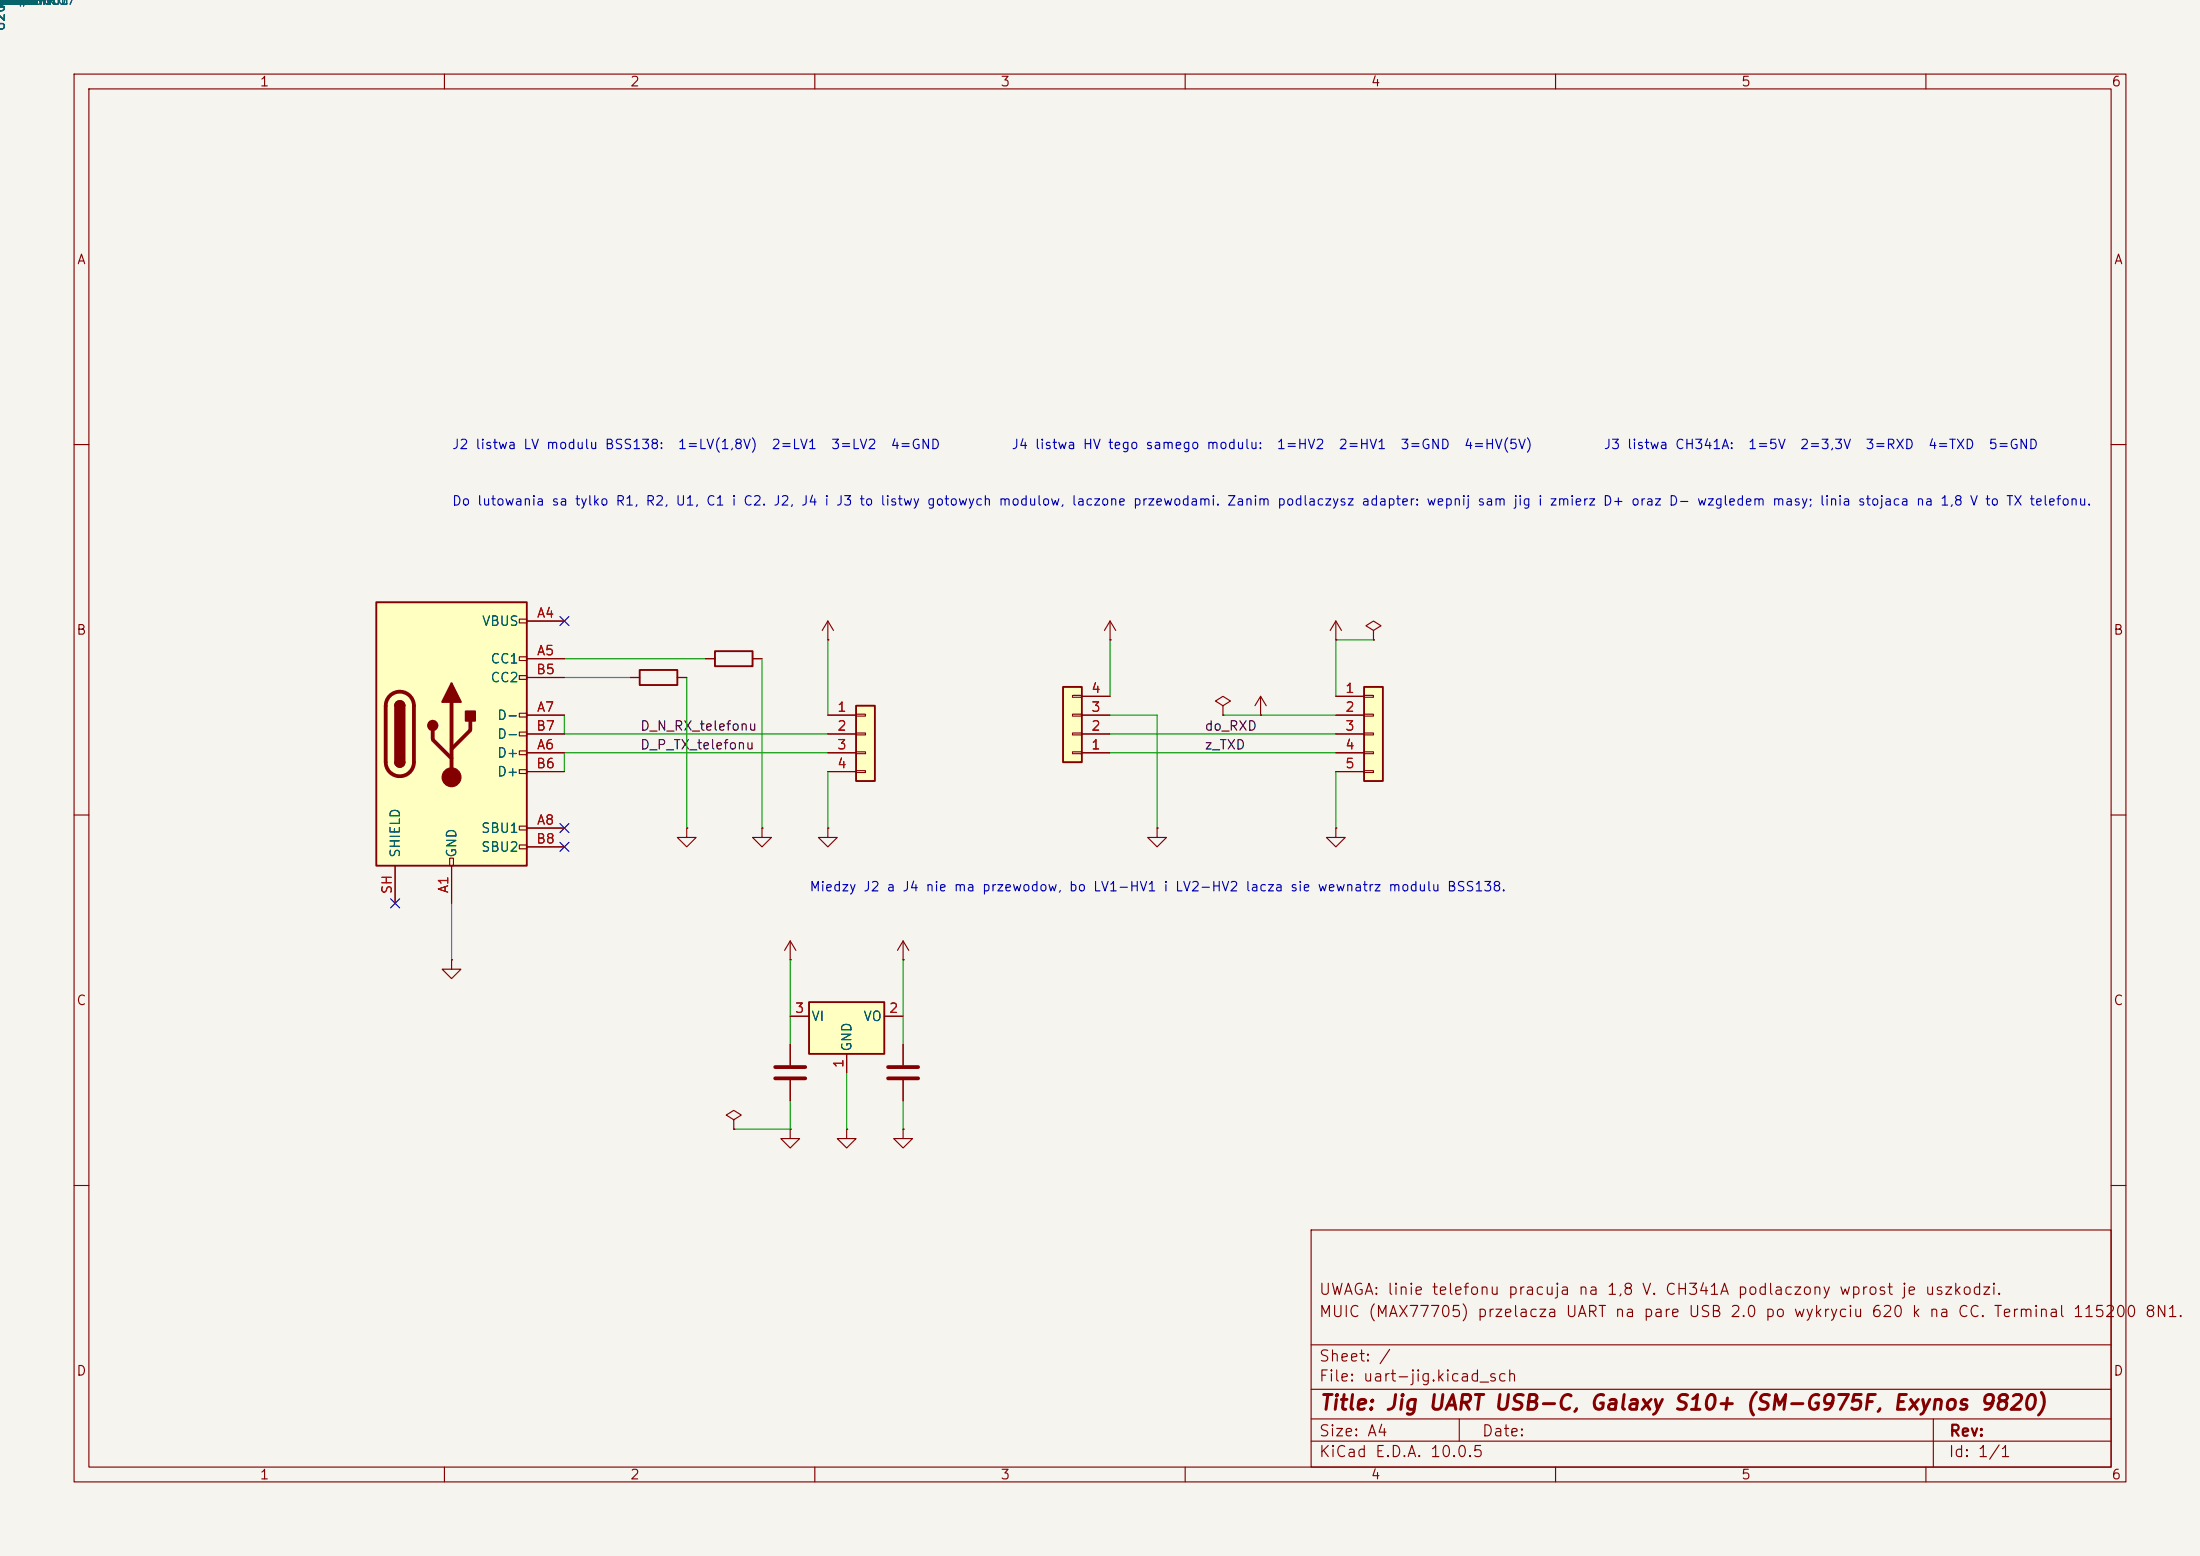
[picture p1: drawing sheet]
<svg xmlns="http://www.w3.org/2000/svg" width="297mm" height="210mm" viewBox="0 0 297 210" stroke-linecap="round" stroke-linejoin="round" font-family="sans-serif">
<path d="M0 0h297v210h-297z" fill="#f5f4ef" stroke="#f5f4ef" stroke-width=".14"/>
<g fill="none" stroke="#840000" stroke-width=".15">
<path d="M10 10h277v190h-277zM12 12h273v186h-273zM60 10v2M110 10v2M160 10v2M210 10v2M260 10v2M10 60h2M285 60h2M149.9 86.4h.1M149.9 83.8l-.8 1.3M149.9 83.8l.7 1.3"/>
<path d="M149.9 83.8v2.6M165.1 95.3l1-.7-1-.6-1 .6 1 .7v1.2M165.1 96.5h.1M180.3 86.4h.1M180.3 83.8l-.7 1.3M180.3 83.8l.8 1.3M180.3 83.8v2.6M10 110h2M156.2 111.8v1.2h1.3l-1.3 1.3-1.3-1.3h1.3M156.2 111.8h.1M180.3 111.8v1.2h1.3l-1.3 1.3-1.2-1.3h1.2M180.3 111.8h.1"/>
<path d="M285 110h2M114.3 152.4v1.3h1.3l-1.3 1.2-1.3-1.2h1.3M114.3 152.4h.1M121.9 141v2.8M121.9 145.8v2.8M10 160h2M177 166h108v32h-108zM285 160h2M60 198v2M110 198v2M160 198v2M177 194.5h108"/>
<path d="M177 191.5h108M177 187.5h108M177 181.5h108M197 191.5v3M210 198v2M260 198v2M261 191.5v6.5"/>
</g>
<path d="M119.9 144h4.1M119.9 145.5h4.1" fill="none" stroke="#840000" stroke-width=".51"/>
<path d="M143.5 92.7h2.5v10.2h-2.5z" fill="#ffffc2"/>
<path d="M86.4 90.4h5v2.1h-5zM96.5 87.9h5.1v2h-5.1zM143.5 92.7h2.5v10.2h-2.5z" fill="none" stroke="#840000" stroke-width=".25"/>
<g fill="none" stroke="#840000" stroke-width=".15">
<path d="M85.1 91.4h1.3M91.4 91.4h1.3M95.2 88.9h1.3M101.6 88.9h1.3M111.8 86.4h.1M111.8 83.8l-.8 1.3M111.8 83.8l.7 1.3M111.8 83.8v2.6M144.8 98.9h1.2v.3h-1.2zM144.8 96.4h1.2v.2h-1.2zM144.8 93.9h1.2v.2h-1.2zM146 99.1h3.9"/>
<path d="M146 96.5h3.9M146 94h3.9M170.2 96.5h.1M170.2 94l-.8 1.3M170.2 94l.7 1.3M170.2 94v2.5M92.7 111.8v1.2h1.3l-1.3 1.3-1.3-1.3h1.3M92.7 111.8h.1M102.9 111.8v1.2h1.2l-1.2 1.3-1.3-1.3h1.3M102.9 111.8h.1M144.8 101.5h1.2v.2h-1.2zM146 101.6h3.9"/>
<path d="M106.7 129.5h.1M106.7 127l-.8 1.3M106.7 127l.7 1.3M106.7 127v2.5"/>
</g>
<path d="M184.1 92.7h2.6v12.7h-2.6z" fill="#ffffc2"/>
<path d="M184.1 92.7h2.6v12.7h-2.6z" fill="none" stroke="#840000" stroke-width=".25"/>
<g fill="none" stroke="#840000" stroke-width=".15">
<path d="M180.3 94h3.8M180.3 96.5h3.8M180.3 99.1h3.8M184.1 93.9h1.3v.2h-1.3zM184.1 96.4h1.3v.2h-1.3zM184.1 98.9h1.3v.3h-1.3zM111.8 111.8v1.2h1.2l-1.2 1.3-1.3-1.3h1.3M111.8 111.8h.1M180.3 101.6h3.8M180.3 104.1h3.8M184.1 101.5h1.3v.2h-1.3zM184.1 104h1.3v.3h-1.3z"/>
<path d="M61 129.5v1.3h1.2l-1.2 1.3-1.3-1.3h1.3M61 129.5h.1M121.9 129.5h.1M121.9 127l-.7 1.3M121.9 127l.8 1.3M121.9 127v2.5M99.1 151.1l1-.6-1-.6-1.1 .6 1.1 .6v1.3M99.1 152.4h.1M106.7 141v2.8M106.7 145.8v2.8"/>
</g>
<path d="M104.6 144h4.1M104.6 145.5h4.1" fill="none" stroke="#840000" stroke-width=".51"/>
<path d="M115.6 95.3h2.5v10.1h-2.5z" fill="#ffffc2"/>
<path d="M115.6 95.3h2.5v10.1h-2.5z" fill="none" stroke="#840000" stroke-width=".25"/>
<path d="M111.8 96.5h3.8M111.8 99.1h3.8M115.6 96.4h1.2v.2h-1.2zM115.6 98.9h1.2v.3h-1.2zM111.8 101.6h3.8M111.8 104.1h3.8M115.6 101.5h1.2v.2h-1.2zM115.6 104h1.2v.3h-1.2z" fill="none" stroke="#840000" stroke-width=".15"/>
<path d="M50.8 81.3h20.3v35.5h-20.3z" fill="#ffffc2"/>
<g fill="none" stroke="#840000" stroke-width=".15">
<path d="M70.1 83.6h1v.5h-1zM70.1 88.6h1v.6h-1zM70.1 91.2h1v.5h-1zM70.1 96.3h1v.5h-1zM70.1 98.8h1v.5h-1zM71.1 83.8h5.1M71.1 88.9h5.1M71.1 96.5h5.1M71.1 91.4h5.1M71.1 99.1h5.1M53.3 116.8v5.1M60.7 115.8h.5v1h-.5z"/>
<path d="M61 116.8v5.1M70.1 101.3h1v.6h-1zM70.1 103.9h1v.5h-1zM70.1 111.5h1v.5h-1zM70.1 114h1v.6h-1zM71.1 101.6h5.1M71.1 111.8h5.1M71.1 104.1h5.1M71.1 114.3h5.1"/>
</g>
<path d="M50.8 81.3h20.3v35.5h-20.3zM53.3 95.3a.64 .64 0 0 1 .7-.7 .64 .64 0 0 1 .6 .7M53.3 102.9a.64 .64 0 0 0 .7 .6 .64 .64 0 0 0 .6-.6" fill="none" stroke="#840000" stroke-width=".25"/>
<path d="M52.6 93.9a1.9 1.9 0 0 1 2.1-.4 1.9 1.9 0 0 1 1.2 1.8v7.6a1.91 1.91 0 0 1-1.9 1.9 1.91 1.91 0 0 1-1.9-1.9v-7.6a1.9 1.9 0 0 1 .5-1.4zM58.4 98.6v1.2l2.6 2.6M61 94.7v10.2M63.5 97.3v1.3l-2.5 2.5" fill="none" stroke="#840000" stroke-width=".51"/>
<g fill="#840000" stroke="#840000" stroke-width=".25">
<path d="M53.3 95.3h1.3v7.6h-1.3z"/>
<path d="M53.5 94.8a.64 .64 0 0 1 .7-.1 .64 .64 0 0 1 .4 .6h-1.3z"/>
<path d="M53.3 102.9h1.3a.64 .64 0 0 1-.6 .6 .64 .64 0 0 1-.7-.6z"/>
<path d="M61 92.2l1.2 2.5h-2.5z"/>
<path d="M62.9 96h1.2v1.3h-1.2z"/>
<circle cx="58.4" cy="97.9" r=".63"/>
</g>
<circle cx="61" cy="104.9" r="1.27" fill="#840000" stroke="#840000" stroke-width=".15"/>
<path d="M109.2 135.3h10.2v6.9h-10.2z" fill="#ffffc2"/>
<path d="M109.2 135.3h10.2v6.9h-10.2z" fill="none" stroke="#840000" stroke-width=".25"/>
<g fill="none" stroke="#840000" stroke-width=".15">
<path d="M71.1 96.5h5.1M71.1 99.1h5.1M71.1 83.8h5.1M71.1 88.9h5.1M71.1 91.4h5.1M85.1 91.4h1.3M91.4 91.4h1.3M95.2 88.9h1.3M101.6 88.9h1.3M111.8 86.4h.1M111.8 96.5h3.8M111.8 99.1h3.8"/>
<path d="M146 94h3.9M146 96.5h3.9M146 99.1h3.9M149.9 86.4h.1M165.1 96.5h.1M170.2 96.5h.1M180.3 86.4h.1M180.3 94h3.8M180.3 96.5h3.8M180.3 99.1h3.8M185.4 85.1l1-.6-1-.7-1 .7 1 .6v1.3M185.4 86.4h.1"/>
<path d="M53.3 116.8v5.1M61 116.8v5.1M71.1 101.6h5.1M71.1 104.1h5.1M71.1 111.8h5.1M71.1 114.3h5.1M92.7 111.8h.1M102.9 111.8h.1M111.8 111.8h.1M111.8 101.6h3.8M111.8 104.1h3.8M146 101.6h3.9"/>
<path d="M156.2 111.8h.1M180.3 111.8h.1M180.3 101.6h3.8M180.3 104.1h3.8M61 129.5h.1M106.7 129.5h.1M106.7 137.2h2.5M119.4 137.2h2.5M121.9 129.5h.1M99.1 152.4h.1M106.7 152.4v1.3h1.2l-1.2 1.2-1.3-1.2h1.3M106.7 152.4h.1"/>
<path d="M106.7 141v2.8M106.7 145.8v2.8M114.3 152.4h.1M114.3 142.2v2.6M121.9 152.4v1.3h1.3l-1.3 1.2-1.3-1.2h1.3M121.9 152.4h.1M121.9 141v2.8M121.9 145.8v2.8"/>
</g>
<g fill="none" stroke="#009600" stroke-width=".15">
<path d="M76.2 91.4h8.9M76.2 88.9h19M76.2 96.5v2.6h35.6M92.7 91.4v20.4M102.9 88.9v22.9M111.8 86.4v10.1M149.9 96.5h6.3v15.3M149.9 86.4v7.6M149.9 99.1h30.4M165.1 96.5h15.2M185.4 86.4h-5.1v7.6M111.8 101.6h-35.6v2.5"/>
<path d="M111.8 104.1v7.7M149.9 101.6h30.4M180.3 104.1v7.7M61 121.9v7.6M106.7 129.5v11.5M121.9 129.5v11.5M106.7 148.6v3.8h-7.6M114.3 144.8v7.6M121.9 148.6v3.8"/>
</g>
<path d="M75.6 83.2l1.2 1.2M76.8 83.2l-1.2 1.2M75.6 113.7l1.2 1.2M75.6 111.2l1.2 1.2M76.8 113.7l-1.2 1.2M76.8 111.2l-1.2 1.2M52.7 121.3l1.2 1.2M53.9 121.3l-1.2 1.2" fill="none" stroke="#000084" stroke-width=".15"/>
<text font-size="2" fill="#840000" x="178" y="190.8">Title: Jig UART USB-C, Galaxy S10+ (SM-G975F, Exynos 9820)</text>
<g font-size="1.5" fill="#840000">
<text x="178" y="178.1">MUIC (MAX77705) przelacza UART na pare USB 2.0 po wykryciu 620 k na CC. Terminal 115200 8N1.</text>
<text x="178" y="175.1">UWAGA: linie telefonu pracuja na 1,8 V. CH341A podlaczony wprost je uszkodzi.</text>
<text x="178" y="184.1">Sheet: /</text>
<text x="178" y="186.8">File: uart-jig.kicad_sch</text>
<text x="178" y="197">KiCad E.D.A. 10.0.5</text>
<text x="178" y="194.2">Size: A4</text>
<text x="200" y="194.2">Date:</text>
<text x="263" y="197">Id: 1/1</text>
<text x="263" y="194.2">Rev:</text>
</g>
<g font-size="1.3" fill="#006464">
<text x="-.9" y="1">_FLAG</text>
<text x="-.8" y="1">ND</text>
<text x="-.7" y="1">o</text>
<text x="-.6" y="1">uF</text>
<text x="-.6" y="1">38</text>
<text x="-.6" y="1">R013</text>
<text x="-.6" y="1">R010</text>
<text x="-.6" y="1">R011</text>
<text x="-.6" y="1">R012</text>
<text x="-.6" y="1">R015</text>
<text x="-.6" y="1">R014</text>
<text x="-.5" y="1">5V</text>
<text x="-.3" y="1">P182MR</text>
<text x="-.3" y="1">G02</text>
<text x="-.3" y="1">G03</text>
<text x="-.3" y="1">G01</text>
<text x="-.2" y="1">4</text>
<text x="-.2" y="1">38#PWR07</text>
<text x="-.2" y="1">23#PWR07</text>
<text x="-.2" y="1">1</text>
<text x="-.2" y="1">3</text>
<text x="-.2" y="1">2</text>
<text x="-.1" y="1">1telefonu</text>
<text x="0" y="1">41A</text>
<text x="0" y="1">R08 GND</text>
<text x="0" y="1">R09 GND</text>
<text x="0" y="1">R02</text>
<text x="0" y="1">R05</text>
<text x="0" y="1">R08</text>
<text x="0" y="1">R01</text>
<text x="0" y="1">R04</text>
<text x="0" y="1">R03</text>
<text x="0" y="1">R09</text>
<text x="0" y="1">R06</text>
<text x=".1" y="1">V36</text>
<text x=".1" y="1">V83</text>
<text x=".1" y="1">V84</text>
<text x=".1" y="1">V81</text>
<text x=".1" y="1">V35</text>
<text x="1" y="4.3" transform="rotate(-90 1 4.3)">620k</text>
<text x="1" y="1.4" transform="rotate(-90 1 1.4)">R1</text>
<text x="1" y="1.4" transform="rotate(-90 1 1.4)">R2</text>
<text x="2.5" y="1">2</text>
<text x="2.8" y="1">HV</text>
<text x="3" y="1">LV</text>
<text x="65" y="84.8">VBUS</text>
<text x="66.1" y="89.9">CC1</text>
<text x="66.1" y="92.4">CC2</text>
<text x="67" y="97.5">D-</text>
<text x="67" y="100">D-</text>
<text x="67" y="102.6">D+</text>
<text x="67" y="105.1">D+</text>
<text x="64.9" y="112.7">SBU1</text>
<text x="54.3" y="115.9" transform="rotate(-90 54.3 115.9)">SHIELD</text>
<text x="61.9" y="115.9" transform="rotate(-90 61.9 115.9)">GND</text>
<text x="64.9" y="115.3">SBU2</text>
<text x="109.4" y="138.1">VI</text>
<text x="115.3" y="142" transform="rotate(-90 115.3 142)">GND</text>
<text x="116.5" y="138.1">VO</text>
</g>
<g font-size="1.3" fill="#840000">
<text x="35" y="12">1</text>
<text x="85" y="12">2</text>
<text x="135" y="12">3</text>
<text x="185" y="12">4</text>
<text x="235" y="12">5</text>
<text x="285" y="12">6</text>
<text x="10.3" y="36">A</text>
<text x="285.3" y="36">A</text>
<text x="10.2" y="86">B</text>
<text x="285.2" y="86">B</text>
<text x="10.2" y="136">C</text>
<text x="285.2" y="136">C</text>
<text x="10.2" y="186">D</text>
<text x="285.2" y="186">D</text>
<text x="35" y="200">1</text>
<text x="85" y="200">2</text>
<text x="135" y="200">3</text>
<text x="185" y="200">4</text>
<text x="235" y="200">5</text>
<text x="285" y="200">6</text>
</g>
<g font-size="1.3" fill="#0000c2">
<text x="60.9" y="60.9">J2 listwa LV modulu BSS138:</text>
<text x="91.4" y="60.9">1=LV(1,8V)</text>
<text x="104.1" y="60.9">2=LV1</text>
<text x="112.1" y="60.9">3=LV2</text>
<text x="120.1" y="60.9">4=GND</text>
<text x="136.5" y="60.9">J4 listwa HV tego samego modulu:</text>
<text x="172.3" y="60.9">1=HV2</text>
<text x="180.6" y="60.9">2=HV1</text>
<text x="189" y="60.9">3=GND</text>
<text x="197.5" y="60.9">4=HV(5V)</text>
<text x="216.4" y="60.9">J3 listwa CH341A:</text>
<text x="235.9" y="60.9">1=5V</text>
<text x="242.9" y="60.9">2=3,3V</text>
<text x="251.7" y="60.9">3=RXD</text>
<text x="260.2" y="60.9">4=TXD</text>
<text x="268.4" y="60.9">5=GND</text>
<text x="60.9" y="68.6">Do lutowania sa tylko R1, R2, U1, C1 i C2. J2, J4 i J3 to listwy gotowych modulow, laczone przewodami. Zanim podlaczysz adapter: wepnij sam jig i zmierz D+ oraz D- wzgledem masy; linia stojaca na 1,8 V to TX telefonu.</text>
<text x="109.2" y="120.6">Miedzy J2 a J4 nie ma przewodow, bo LV1-HV1 i LV2-HV2 lacza sie wewnatrz modulu BSS138.</text>
</g>
<g font-size="1.3" fill="#a90000">
<text x="72.4" y="83.7">A4</text>
<text x="72.4" y="88.8">A5</text>
<text x="72.3" y="91.3">B5</text>
<text x="147.2" y="93.8">4</text>
<text x="181.5" y="93.8">1</text>
<text x="72.3" y="98.9">B7</text>
<text x="72.4" y="101.5">A6</text>
<text x="72.4" y="96.4">A7</text>
<text x="112.9" y="96.4">1</text>
<text x="112.9" y="98.9">2</text>
<text x="112.9" y="101.5">3</text>
<text x="147.2" y="101.5">1</text>
<text x="147.2" y="98.9">2</text>
<text x="147.2" y="96.4">3</text>
<text x="181.5" y="96.4">2</text>
<text x="181.5" y="98.9">3</text>
<text x="181.5" y="101.5">4</text>
<text x="72.3" y="104">B6</text>
<text x="112.9" y="104">4</text>
<text x="181.5" y="104">5</text>
<text x="72.4" y="111.6">A8</text>
<text x="72.3" y="114.2">B8</text>
<text x="53.2" y="120.8" transform="rotate(-90 53.2 120.8)">SH</text>
<text x="60.8" y="120.7" transform="rotate(-90 60.8 120.7)">A1</text>
<text x="107.2" y="137">3</text>
<text x="119.9" y="137">2</text>
<text x="114.2" y="144.2" transform="rotate(-90 114.2 144.2)">1</text>
</g>
<g font-size="1.3" fill="#0f0f0f">
<text x="86.3" y="98.9">D_N_RX_telefonu</text>
<text x="86.3" y="101.5">D_P_TX_telefonu</text>
<text x="162.5" y="101.5">z_TXD</text>
<text x="162.5" y="98.9">do_RXD</text>
</g>
</svg>
